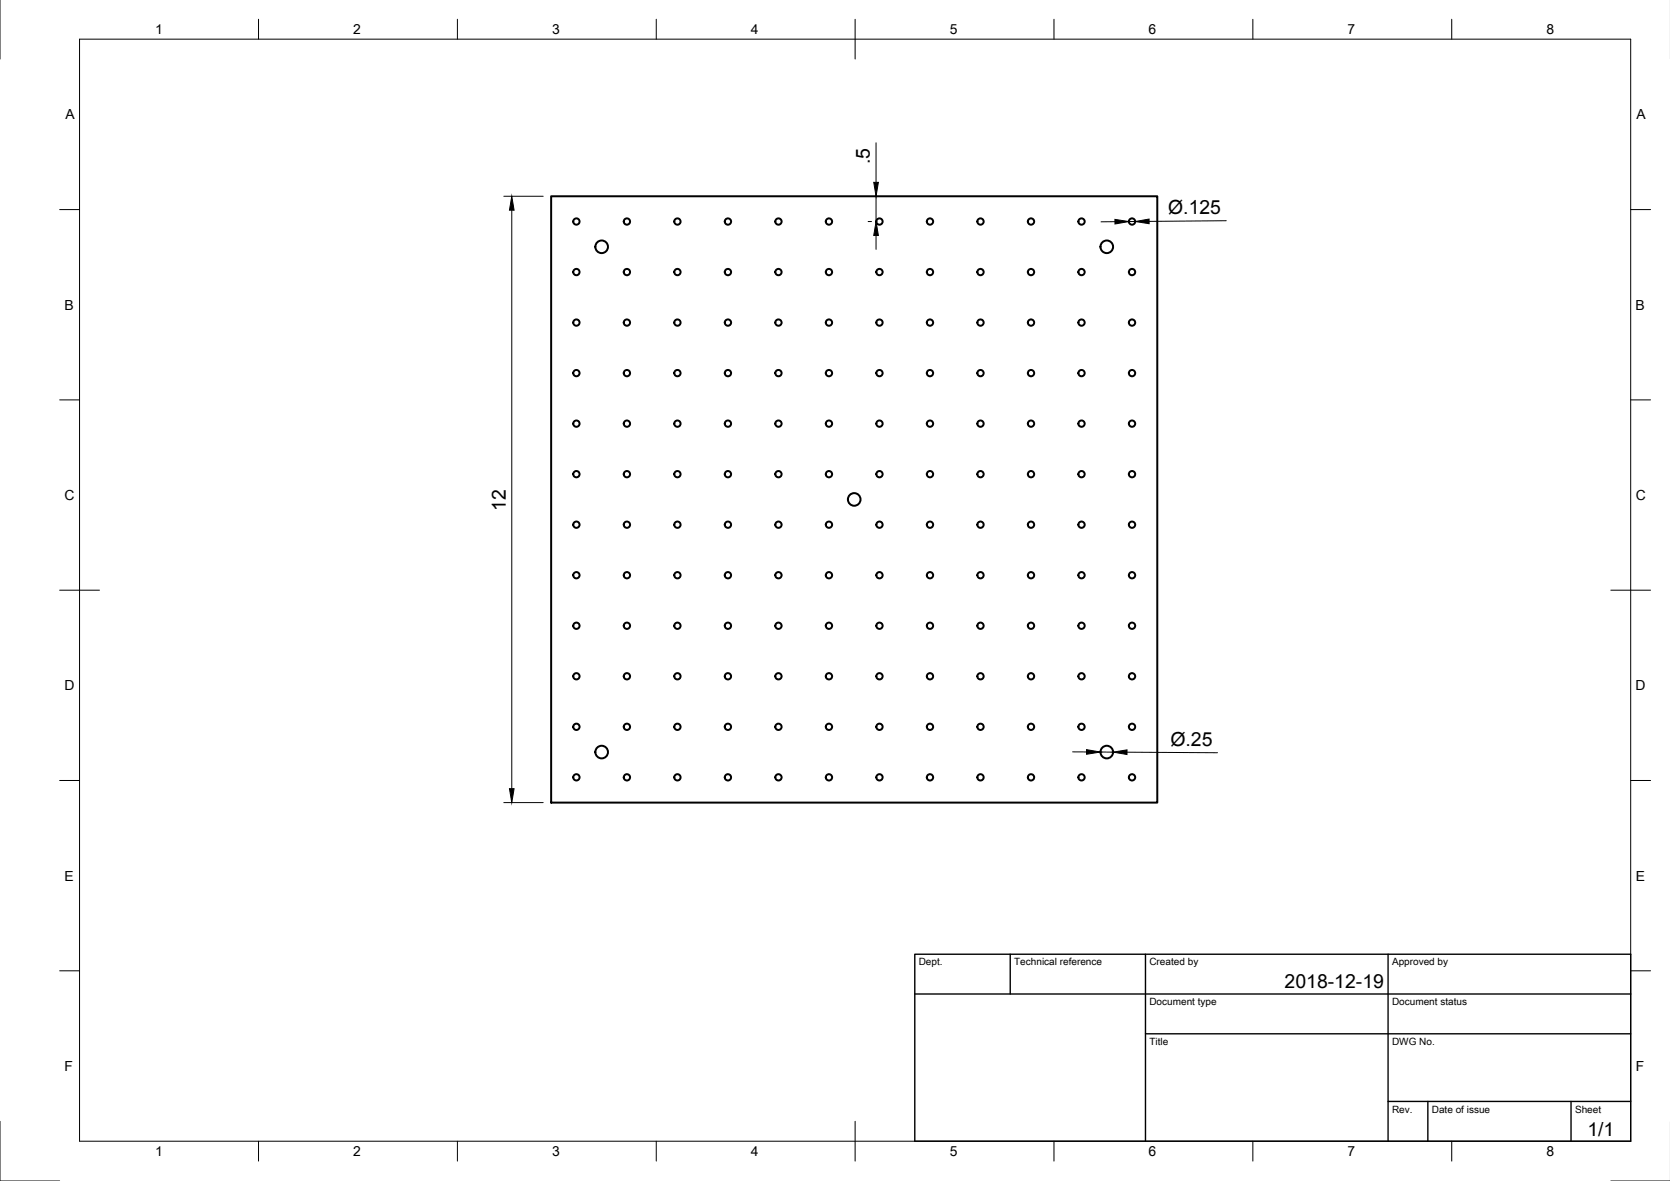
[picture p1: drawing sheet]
<svg xmlns="http://www.w3.org/2000/svg" width="420mm" height="297mm" viewBox="0 0 420 297" stroke-linecap="round" stroke-linejoin="round" font-family="sans-serif">
<!-- layer: Visible -->
<g fill="none" stroke="#000" stroke-width=".5">
<path d="M138.7 49.4h152.5v152.5h-152.5z"/>
<circle cx="145" cy="55.7" r=".79"/>
<circle cx="157.7" cy="55.7" r=".79"/>
<circle cx="170.4" cy="55.7" r=".79"/>
<circle cx="183.1" cy="55.7" r=".79"/>
<circle cx="195.9" cy="55.7" r=".79"/>
<circle cx="208.6" cy="55.7" r=".79"/>
<circle cx="221.3" cy="55.7" r=".79"/>
<circle cx="234" cy="55.7" r=".79"/>
<circle cx="246.7" cy="55.7" r=".79"/>
<circle cx="259.4" cy="55.7" r=".79"/>
<circle cx="272.1" cy="55.7" r=".79"/>
<circle cx="284.8" cy="55.7" r=".79"/>
<circle cx="145" cy="68.4" r=".79"/>
<circle cx="151.4" cy="62.1" r="1.59"/>
<circle cx="157.7" cy="68.4" r=".79"/>
<circle cx="170.4" cy="68.4" r=".79"/>
<circle cx="183.1" cy="68.4" r=".79"/>
<circle cx="195.9" cy="68.4" r=".79"/>
<circle cx="208.6" cy="68.4" r=".79"/>
<circle cx="221.3" cy="68.4" r=".79"/>
<circle cx="234" cy="68.4" r=".79"/>
<circle cx="246.7" cy="68.4" r=".79"/>
<circle cx="259.4" cy="68.4" r=".79"/>
<circle cx="272.1" cy="68.4" r=".79"/>
<circle cx="278.5" cy="62.1" r="1.59"/>
<circle cx="284.8" cy="68.4" r=".79"/>
<circle cx="145" cy="81.1" r=".79"/>
<circle cx="145" cy="93.8" r=".79"/>
<circle cx="157.7" cy="93.8" r=".79"/>
<circle cx="157.7" cy="81.1" r=".79"/>
<circle cx="170.4" cy="93.8" r=".79"/>
<circle cx="170.4" cy="81.1" r=".79"/>
<circle cx="183.1" cy="93.8" r=".79"/>
<circle cx="183.1" cy="81.1" r=".79"/>
<circle cx="195.9" cy="81.1" r=".79"/>
<circle cx="195.9" cy="93.8" r=".79"/>
<circle cx="208.6" cy="93.8" r=".79"/>
<circle cx="208.6" cy="81.1" r=".79"/>
<circle cx="221.3" cy="81.1" r=".79"/>
<circle cx="221.3" cy="93.8" r=".79"/>
<circle cx="234" cy="81.1" r=".79"/>
<circle cx="234" cy="93.8" r=".79"/>
<circle cx="246.7" cy="81.1" r=".79"/>
<circle cx="246.7" cy="93.8" r=".79"/>
<circle cx="259.4" cy="81.1" r=".79"/>
<circle cx="259.4" cy="93.8" r=".79"/>
<circle cx="272.1" cy="93.8" r=".79"/>
<circle cx="272.1" cy="81.1" r=".79"/>
<circle cx="284.8" cy="81.1" r=".79"/>
<circle cx="284.8" cy="93.8" r=".79"/>
<circle cx="145" cy="119.3" r=".79"/>
<circle cx="145" cy="106.6" r=".79"/>
<circle cx="157.7" cy="119.3" r=".79"/>
<circle cx="157.7" cy="106.6" r=".79"/>
<circle cx="170.4" cy="119.3" r=".79"/>
<circle cx="170.4" cy="106.6" r=".79"/>
<circle cx="183.1" cy="119.3" r=".79"/>
<circle cx="183.1" cy="106.6" r=".79"/>
<circle cx="195.9" cy="106.6" r=".79"/>
<circle cx="195.9" cy="119.3" r=".79"/>
<circle cx="208.6" cy="106.6" r=".79"/>
<circle cx="208.6" cy="119.3" r=".79"/>
<circle cx="221.3" cy="106.6" r=".79"/>
<circle cx="221.3" cy="119.3" r=".79"/>
<circle cx="234" cy="119.3" r=".79"/>
<circle cx="234" cy="106.6" r=".79"/>
<circle cx="246.7" cy="106.6" r=".79"/>
<circle cx="246.7" cy="119.3" r=".79"/>
<circle cx="259.4" cy="119.3" r=".79"/>
<circle cx="259.4" cy="106.6" r=".79"/>
<circle cx="272.1" cy="106.6" r=".79"/>
<circle cx="272.1" cy="119.3" r=".79"/>
<circle cx="284.8" cy="106.6" r=".79"/>
<circle cx="284.8" cy="119.3" r=".79"/>
<circle cx="145" cy="132" r=".79"/>
<circle cx="157.7" cy="132" r=".79"/>
<circle cx="170.4" cy="132" r=".79"/>
<circle cx="183.1" cy="132" r=".79"/>
<circle cx="195.9" cy="132" r=".79"/>
<circle cx="208.6" cy="132" r=".79"/>
<circle cx="214.9" cy="125.6" r="1.59"/>
<circle cx="221.3" cy="132" r=".79"/>
<circle cx="234" cy="132" r=".79"/>
<circle cx="246.7" cy="132" r=".79"/>
<circle cx="259.4" cy="132" r=".79"/>
<circle cx="272.1" cy="132" r=".79"/>
<circle cx="284.8" cy="132" r=".79"/>
<circle cx="145" cy="157.4" r=".79"/>
<circle cx="145" cy="144.7" r=".79"/>
<circle cx="157.7" cy="144.7" r=".79"/>
<circle cx="157.7" cy="157.4" r=".79"/>
<circle cx="170.4" cy="157.4" r=".79"/>
<circle cx="170.4" cy="144.7" r=".79"/>
<circle cx="183.1" cy="157.4" r=".79"/>
<circle cx="183.1" cy="144.7" r=".79"/>
<circle cx="195.9" cy="157.4" r=".79"/>
<circle cx="195.9" cy="144.7" r=".79"/>
<circle cx="208.6" cy="157.4" r=".79"/>
<circle cx="208.6" cy="144.7" r=".79"/>
<circle cx="221.3" cy="157.4" r=".79"/>
<circle cx="221.3" cy="144.7" r=".79"/>
<circle cx="234" cy="144.7" r=".79"/>
<circle cx="234" cy="157.4" r=".79"/>
<circle cx="246.7" cy="144.7" r=".79"/>
<circle cx="246.7" cy="157.4" r=".79"/>
<circle cx="259.4" cy="157.4" r=".79"/>
<circle cx="259.4" cy="144.7" r=".79"/>
<circle cx="272.1" cy="157.4" r=".79"/>
<circle cx="272.1" cy="144.7" r=".79"/>
<circle cx="284.8" cy="144.7" r=".79"/>
<circle cx="284.8" cy="157.4" r=".79"/>
<circle cx="145" cy="170.1" r=".79"/>
<circle cx="157.7" cy="170.1" r=".79"/>
<circle cx="170.4" cy="170.1" r=".79"/>
<circle cx="183.1" cy="170.1" r=".79"/>
<circle cx="195.9" cy="170.1" r=".79"/>
<circle cx="208.6" cy="170.1" r=".79"/>
<circle cx="221.3" cy="170.1" r=".79"/>
<circle cx="234" cy="170.1" r=".79"/>
<circle cx="246.7" cy="170.1" r=".79"/>
<circle cx="259.4" cy="170.1" r=".79"/>
<circle cx="272.1" cy="170.1" r=".79"/>
<circle cx="284.8" cy="170.1" r=".79"/>
<circle cx="145" cy="195.5" r=".79"/>
<circle cx="145" cy="182.8" r=".79"/>
<circle cx="151.4" cy="189.2" r="1.59"/>
<circle cx="157.7" cy="182.8" r=".79"/>
<circle cx="157.7" cy="195.5" r=".79"/>
<circle cx="170.4" cy="195.5" r=".79"/>
<circle cx="170.4" cy="182.8" r=".79"/>
<circle cx="183.1" cy="195.5" r=".79"/>
<circle cx="183.1" cy="182.8" r=".79"/>
<circle cx="195.9" cy="195.5" r=".79"/>
<circle cx="195.9" cy="182.8" r=".79"/>
<circle cx="208.6" cy="195.5" r=".79"/>
<circle cx="208.6" cy="182.8" r=".79"/>
<circle cx="221.3" cy="195.5" r=".79"/>
<circle cx="221.3" cy="182.8" r=".79"/>
<circle cx="234" cy="182.8" r=".79"/>
<circle cx="234" cy="195.5" r=".79"/>
<circle cx="246.7" cy="182.8" r=".79"/>
<circle cx="246.7" cy="195.5" r=".79"/>
<circle cx="259.4" cy="195.5" r=".79"/>
<circle cx="259.4" cy="182.8" r=".79"/>
<circle cx="272.1" cy="195.5" r=".79"/>
<circle cx="272.1" cy="182.8" r=".79"/>
<circle cx="278.5" cy="189.2" r="1.59"/>
<circle cx="284.8" cy="195.5" r=".79"/>
<circle cx="284.8" cy="182.8" r=".79"/>
</g>
<!-- layer: Border -->
<g fill="none" stroke="#000" stroke-width=".25">
<path d="M0 -.1v15M20 9.9h390.3v277.1h-390.3zM65 4.8v5.1M115.1 4.8v5.1M165.1 4.8v5.1M215.1 4.8v10.1M265.2 4.8v5.1M315.2 4.8v5.1M365.2 4.8v5.1M15 52.7h5M410.3 52.7h5M15 100.6h5"/>
<path d="M410.3 100.6h5M15 148.4h10M405.3 148.4h10M15 196.3h5M410.3 196.3h5M15 244.2h5M410.3 244.2h5M0 282v15h15M65 287v5M115.1 287v5M165.1 287v5M215.1 282v10"/>
<path d="M265.2 287v5M315.2 287v5M365.2 287v5M405.3 297h14.9"/>
</g>
<!-- layer: Dimensions -->
<g fill="none" stroke="#000" stroke-width=".25">
<path d="M220.4 35.9v10M126.8 49.4h9.9M128.8 52.9v145.5M218.4 55.7h.9M220.4 49.4v6.3M220.4 59.2v3.5M280.5 55.8h-3.5M285.6 55.7h-1.6M308.5 55.5l-19.4 .2M269.9 189.1h3.5M276.9 189.1l3.1 .1M283.5 189.2l22.8 .1"/>
<path d="M126.8 201.9h9.9"/>
</g>
<path d="M128.8 49.4l.5 3.5h-1.1zM220.4 55.7l.6 3.5h-1.2zM219.8 45.9h1.2l-.6 3.5zM280.5 55.2l3.5 .5-3.5 .6zM285.6 55.7l3.5-.6v1.2zM128.2 198.4h1.1l-.5 3.5zM273.4 188.5l3.5 .6-3.5 .6zM280 189.2l3.5-.6v1.2z" fill="#000" stroke="#000" stroke-width=".25"/>
<!-- layer: TitleBlock -->
<path d="M230.2 240h180.1v47h-180.1zM230.2 250h180.1M254.2 240v10M288.2 240v47M349.2 240v47M288.2 260h122.1M349.2 277h61.1M359.2 277v10M395.3 277v10" fill="none" stroke="#000" stroke-width=".35"/>
<g font-size="4.9">
<text x="218.9" y="41.3" transform="rotate(-90 218.9 41.3)">.5</text>
<text x="293.9" y="53.9">Ø.125</text>
<text x="127.3" y="128.5" transform="rotate(-90 127.3 128.5)">12</text>
<text x="294.5" y="187.5">Ø.25</text>
<text x="323.2" y="248.5">2018-12-19</text>
<text x="399.4" y="285.6">1/1</text>
</g>
<g font-size="3.5">
<text x="39" y="8.6">1</text>
<text x="88.9" y="8.6">2</text>
<text x="138.9" y="8.6">3</text>
<text x="188.9" y="8.6">4</text>
<text x="239" y="8.6">5</text>
<text x="288.9" y="8.6">6</text>
<text x="339" y="8.6">7</text>
<text x="389.1" y="8.6">8</text>
<text x="16.4" y="30">A</text>
<text x="411.7" y="30">A</text>
<text x="16.2" y="77.9">B</text>
<text x="411.5" y="77.9">B</text>
<text x="16.3" y="125.8">C</text>
<text x="411.5" y="125.8">C</text>
<text x="16.2" y="173.6">D</text>
<text x="411.5" y="173.6">D</text>
<text x="16.3" y="221.5">E</text>
<text x="411.5" y="221.5">E</text>
<text x="16.3" y="269.4">F</text>
<text x="411.5" y="269.4">F</text>
<text x="39" y="290.8">1</text>
<text x="88.9" y="290.8">2</text>
<text x="138.9" y="290.8">3</text>
<text x="188.9" y="290.8">4</text>
<text x="239" y="290.8">5</text>
<text x="288.9" y="290.8">6</text>
<text x="339" y="290.8">7</text>
<text x="389.1" y="290.8">8</text>
</g>
<g font-size="2.5">
<text x="231.2" y="242.8">Dept.</text>
<text x="255.2" y="242.8">Technical reference</text>
<text x="289.2" y="242.8">Created by</text>
<text x="350.2" y="242.8">Approved by</text>
<text x="289.2" y="252.8">Document type</text>
<text x="350.2" y="252.8">Document status</text>
<text x="289.2" y="262.8">Title</text>
<text x="350.2" y="262.8">DWG No.</text>
<text x="350.2" y="279.8">Rev.</text>
<text x="360.2" y="279.8">Date of issue</text>
<text x="396.3" y="279.8">Sheet</text>
</g>
</svg>
